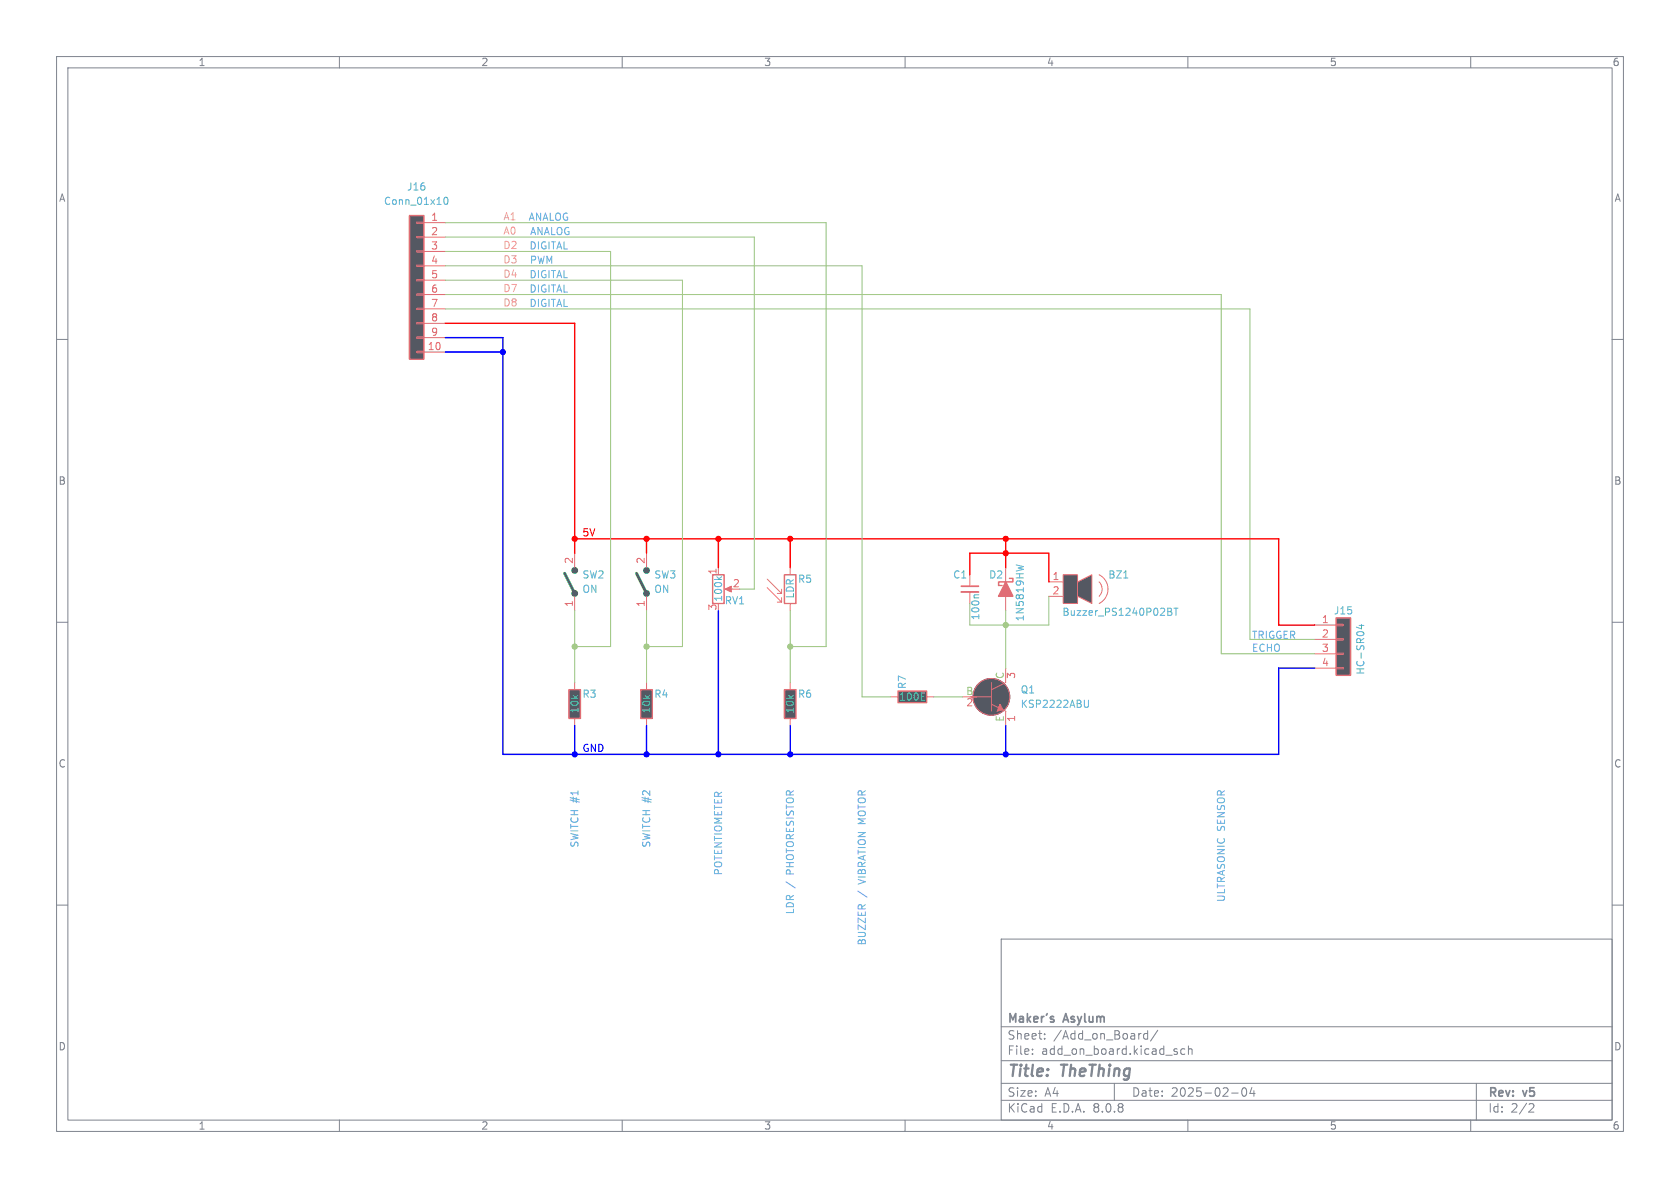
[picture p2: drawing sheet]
<svg xmlns="http://www.w3.org/2000/svg" width="297mm" height="210mm" viewBox="0 0 297 210" stroke-linecap="round" stroke-linejoin="round" font-family="sans-serif">
<g fill="none" stroke="#7f848e" stroke-width=".18">
<path d="M10 10h277v190h-277zM12 12h273v186h-273zM60 10v2M110 10v2M160 10v2M210 10v2M260 10v2M10 60h2M285 60h2M10 110h2M285 110h2M10 160h2"/>
<path d="M177 166h108v32h-108zM285 160h2M60 198v2M110 198v2M160 198v2M177 194.5h108M177 191.5h108M177 187.5h108M177 181.5h108M182.5 186.3v.1M182.5 185.5v.1M184.7 183.6v.1"/>
<path d="M184.7 182.8v.1M197 191.5v3M202.9 182.2v1.5M202.9 182.8l-.4-.1-.3 .3v.4l.1 .2h.6M204.7 182.1l-1.3 2M208 185.9l.2 .2-.2 .3M208 185.4l.1 .1M209.5 185.5l-.5-.1-.3 .3v.4l.2 .2h.6M210 198v2M210.1 185.5l.2-.1 .4 .1v.9M210.1 184.9v1.5M217.7 193.2h1.2"/>
<path d="M219.7 192.4l.2-.1a.81 .81 0 0 1 .6 .6 .81 .81 0 0 1-.3 .8l-.2 .1a.81 .81 0 0 1-.3-1.4zM221.3 192.2l-.3 1.1h.9M221.7 192.8v1M260 198v2M261 191.5v6.5M270.5 195.1l.5 .1 .2 .3-1 1.1h1"/>
</g>
<path d="M158.7 122.2h5.1v2h-5.1z" fill="#545862"/>
<path d="M158.7 122.2h5.1v2h-5.1z" fill="none" stroke="#e06c75" stroke-width=".25"/>
<path d="M114.3 97.8v2.5M114.3 105.4v2.6M157.5 123.2h1.2M163.8 123.2h1.3" fill="none" stroke="#e06c75" stroke-width=".18"/>
<path d="M162.9 123.8h.6M162.9 122.5h.6" fill="none" stroke="#56b6c2" stroke-width=".18"/>
<g fill="#00c000" stroke="#00c000" stroke-width=".18">
<circle cx="114.3" cy="104.9" r=".51"/>
<circle cx="114.3" cy="100.8" r=".51"/>
</g>
<path d="M112.5 101.3l1.5 3.1" fill="none" stroke="#00c000" stroke-width=".51"/>
<path d="M138.7 121.9h2v5.1h-2z" fill="#545862"/>
<path d="M138.7 121.9h2v5.1h-2z" fill="none" stroke="#e06c75" stroke-width=".25"/>
<path d="M139.7 120.7v1.2M139.7 127v1.3" fill="none" stroke="#e06c75" stroke-width=".18"/>
<path d="M113.3 121.9h2v5.1h-2z" fill="#545862"/>
<path d="M126 101.6h2v5.1h-2zM113.3 121.9h2v5.1h-2z" fill="none" stroke="#e06c75" stroke-width=".25"/>
<path d="M127 100.3v1.3M128.5 104.1h1M114.3 120.7v1.2M114.3 127v1.3" fill="none" stroke="#e06c75" stroke-width=".18"/>
<path d="M128.1 104.1l1.2-.5v1z" fill="#e06c75" stroke="#e06c75" stroke-width=".18"/>
<path d="M126.7 102l.5 .4M127.6 102l-.5 .3" fill="none" stroke="#56b6c2" stroke-width=".18"/>
<path d="M236.2 109.2h2.6v10.2h-2.6z" fill="#545862"/>
<path d="M232.4 110.5h3.8M232.4 113h3.8M232.4 115.6h3.8M232.4 118.1h3.8M236.2 118h1.3v.2h-1.3zM236.2 115.4h1.3v.3h-1.3zM236.2 112.9h1.3v.3h-1.3zM236.2 110.4h1.3v.2h-1.3z" fill="none" stroke="#e06c75" stroke-width=".18"/>
<path d="M236.2 109.2h2.6v10.2h-2.6z" fill="none" stroke="#e06c75" stroke-width=".25"/>
<path d="M240.3 110.6h.8M240.7 110.4v.8l-.9-.3" fill="none" stroke="#56b6c2" stroke-width=".18"/>
<g fill="#545862">
<path d="M190.5 102.9l2.5-1.3v5.1l-2.5-1.3z"/>
<path d="M188 101.6h2.5v5.1h-2.5z"/>
</g>
<g fill="none" stroke="#e06c75" stroke-width=".18">
<path d="M135.6 103.9l2.6 2.5M135.6 102.4l2.6 2.5M137.4 106.4h.8M137.4 104.9h.8M138.2 104.1v.8M138.2 105.7v.7M139.7 100.3v1.3M139.7 106.7v1.3M185.4 102.9h2.6M185.4 105.4h2.6M188 101.6h2.5v5.1h-2.5zM190.5 102.9l2.5-1.3v5.1l-2.5-1.3z"/>
<path d="M194.3 101.6a2.84 2.84 0 0 1 1.6 2.5 2.84 2.84 0 0 1-1.6 2.6M194.3 102.9a1.8 1.8 0 0 1 0 2.5"/>
</g>
<path d="M198.7 102.2h.7M206.4 107.5l.6 .1 .1 .3-.2 .2M206.4 108.1h.5M206.9 108.1l.3 .3-.1 .3-.7 .1M207.5 107.5h.8M207.9 107.5v1.3" fill="none" stroke="#56b6c2" stroke-width=".18"/>
<path d="M138.7 101.6h2v5.1h-2z" fill="none" stroke="#e06c75" stroke-width=".25"/>
<path d="M100.6 121.9h2v5.1h-2z" fill="#545862"/>
<path d="M100.6 121.9h2v5.1h-2z" fill="none" stroke="#e06c75" stroke-width=".25"/>
<path d="M101.6 120.7v1.2M101.6 127v1.3" fill="none" stroke="#e06c75" stroke-width=".18"/>
<path d="M72.4 38.1h2.5v25.4h-2.5z" fill="#545862"/>
<g fill="none" stroke="#e06c75" stroke-width=".18">
<path d="M73.7 39.2h1.2v.3h-1.2zM74.9 39.4h3.8M73.7 59.6h1.2v.2h-1.2zM73.7 57h1.2v.3h-1.2zM73.7 54.5h1.2v.2h-1.2zM73.7 51.9h1.2v.3h-1.2zM73.7 49.4h1.2v.3h-1.2zM73.7 46.9h1.2v.2h-1.2zM73.7 44.3h1.2v.3h-1.2zM73.7 41.8h1.2v.2h-1.2zM74.9 41.9h3.8M74.9 44.5h3.8"/>
<path d="M74.9 47h3.8M74.9 49.5h3.8M74.9 52.1h3.8M74.9 54.6h3.8M74.9 57.2h3.8M74.9 59.7h3.8M73.7 62.1h1.2v.3h-1.2zM74.9 62.2h3.8M101.6 97.8v2.5M101.6 105.4v2.6M171.4 101.6v2M171.4 104.6v2.1"/>
<path d="M177.8 118.1v2.6l-2.5 1.2M177.8 100.3v7.7M170.2 123.2h5.1M175.3 124.5l2.5 1.2v2.6M175.3 120.7v5"/>
<circle cx="175.3" cy="123.2" r="3.3"/>
</g>
<path d="M72.4 38.1h2.5v25.4h-2.5zM178.4 102.2h.7v.7h-2.6v.6h.7" fill="none" stroke="#e06c75" stroke-width=".25"/>
<path d="M78.6 34.9h.2a.68 .68 0 0 1 .4 .6 .68 .68 0 0 1-.4 .6 .84 .84 0 0 1-.2-1.2zM179.6 99.9l1.3 .3-.9 .2M173 105.1h-.6l-.2 .2M192.4 123.8v1.1l-.2 .1h-.4" fill="none" stroke="#56b6c2" stroke-width=".18"/>
<g fill="#00c000" stroke="#00c000" stroke-width=".18">
<circle cx="101.6" cy="104.9" r=".51"/>
<circle cx="101.6" cy="100.8" r=".51"/>
</g>
<path d="M99.8 101.3l1.5 3.1" fill="none" stroke="#00c000" stroke-width=".51"/>
<path d="M169.9 104.6h3.1" fill="none" stroke="#e06c75" stroke-width=".33"/>
<path d="M169.9 103.6h3.1" fill="none" stroke="#e06c75" stroke-width=".3"/>
<circle cx="175.3" cy="123.2" r="3.3" fill="#545862" stroke="#545862" stroke-width=".18"/>
<path d="M176.8 124.5l.5 1-1 .2z" fill="#e06c75" stroke="#e06c75" stroke-width=".18"/>
<path d="M177.8 102.9l1.3 2.5h-2.6z" fill="#e06c75" stroke="#e06c75" stroke-width=".25"/>
<path d="M78.7 57.2h22.9v40.6M101.6 95.3h124.5v15.2h6.3M114.3 95.3v2.5M127 95.3v5M139.7 95.3v5M177.8 95.3v5M171.4 101.6v-3.8h14v5.1" fill="none" stroke="#f00" stroke-width=".25"/>
<g fill="none" stroke="#98c379" stroke-width=".18">
<path d="M78.7 39.4h67.3v74.9h-6.3M78.7 44.5h29.2v69.8h-6.3M78.7 41.9h54.6v62.2h-2.5M78.7 49.5h41.9v64.8h-6.3M78.7 54.6h142.3v58.4h11.4M78.7 47h73.7v76.2h5.1M78.7 52.1h137.2v63.5h16.5M101.6 108v12.7M114.3 108v12.7M139.7 108v12.7M177.8 108v10.1M185.4 105.4v5.1h-14v-3.8"/>
<path d="M165.1 123.2h5.1"/>
</g>
<path d="M78.7 59.7h10.2v73.7h137.2v-15.3h6.3M78.7 62.2h10.2M127 108v25.4M101.6 128.3v5.1M114.3 128.3v5.1M139.7 128.3v5.1M177.8 128.3v5.1" fill="none" stroke="#00f" stroke-width=".25"/>
<g fill="#98c379" stroke="#98c379" stroke-width=".18">
<circle cx="114.3" cy="114.3" r=".46"/>
<circle cx="101.6" cy="114.3" r=".46"/>
<circle cx="177.8" cy="110.5" r=".46"/>
<circle cx="139.7" cy="114.3" r=".46"/>
</g>
<g fill="#00f" stroke="#00f" stroke-width=".18">
<circle cx="139.7" cy="133.4" r=".46"/>
<circle cx="127" cy="133.4" r=".46"/>
<circle cx="177.8" cy="133.4" r=".46"/>
<circle cx="88.9" cy="62.2" r=".46"/>
<circle cx="114.3" cy="133.4" r=".46"/>
<circle cx="101.6" cy="133.4" r=".46"/>
</g>
<g fill="#f00" stroke="#f00" stroke-width=".18">
<circle cx="177.8" cy="97.8" r=".46"/>
<circle cx="101.6" cy="95.3" r=".46"/>
<circle cx="127" cy="95.3" r=".46"/>
<circle cx="114.3" cy="95.3" r=".46"/>
<circle cx="177.8" cy="95.3" r=".46"/>
<circle cx="139.7" cy="95.3" r=".46"/>
</g>
<g font-size="2.8" fill="#7f848e">
<text x="178" y="190.9">Title:</text>
<text x="187.7" y="190.9">TheThing</text>
</g>
<g font-size="2.1" fill="#7f848e">
<text x="178" y="184">Sheet:</text>
<text x="178" y="181.2">Maker's</text>
<text x="186.2" y="184">/Add_on_Board/</text>
<text x="188.2" y="181.2">Asylum</text>
<text x="178" y="186.7">File:</text>
<text x="184.1" y="186.7">add_on_board.kicad_sch</text>
<text x="178" y="196.9">KiCad</text>
<text x="178" y="194.1">Size:</text>
<text x="184.7" y="194.1">A4</text>
<text x="185.7" y="196.9">E.D.A.</text>
<text x="193.3" y="196.9">8.0.8</text>
<text x="200" y="194.1">Date:</text>
<text x="207" y="194.1">2025-02-04</text>
<text x="263" y="194.3">Rev:</text>
<text x="263" y="196.9">Id:</text>
<text x="267.1" y="196.9">2/2</text>
<text x="269.4" y="194.3">v5</text>
</g>
<g font-size="1.8" fill="#7f848e">
<text x="35" y="11.9">1</text>
<text x="85" y="11.9">2</text>
<text x="135" y="11.9">3</text>
<text x="185" y="11.9">4</text>
<text x="235" y="11.9">5</text>
<text x="285" y="11.9">6</text>
<text x="10.3" y="35.9">A</text>
<text x="285.3" y="35.9">A</text>
<text x="10.3" y="85.9">B</text>
<text x="285.3" y="85.9">B</text>
<text x="10.3" y="135.9">C</text>
<text x="285.3" y="135.9">C</text>
<text x="10.3" y="185.9">D</text>
<text x="285.3" y="185.9">D</text>
<text x="35" y="199.9">1</text>
<text x="85" y="199.9">2</text>
<text x="135" y="199.9">3</text>
<text x="185" y="199.9">4</text>
<text x="235" y="199.9">5</text>
<text x="285" y="199.9">6</text>
</g>
<g font-size="1.8" fill="#56b6c2">
<text x="71.9" y="33.9">J16</text>
<text x="67.8" y="36.4">Conn_01x10</text>
<text x="102.9" y="102.5">SW2</text>
<text x="102.9" y="105">ON</text>
<text x="115.6" y="102.5">SW3</text>
<text x="115.6" y="105">ON</text>
<text x="127.9" y="106.5" transform="rotate(-90 127.9 106.5)">100k</text>
<text x="128" y="107">RV1</text>
<text x="140.6" y="105.9" transform="rotate(-90 140.6 105.9)">LDR</text>
<text x="141" y="103.2">R5</text>
<text x="168.4" y="102.5">C1</text>
<text x="174.8" y="102.5">D2</text>
<text x="195.8" y="102.5">BZ1</text>
<text x="173.3" y="109.7" transform="rotate(-90 173.3 109.7)">100n</text>
<text x="181.2" y="109.9" transform="rotate(-90 181.2 109.9)">1N5819HW</text>
<text x="187.7" y="109.1">Buzzer_PS1240P02BT</text>
<text x="235.7" y="108.8">J15</text>
<text x="241.4" y="119.4" transform="rotate(-90 241.4 119.4)">HC-SR04</text>
<text x="102.9" y="123.5">R3</text>
<text x="115.6" y="123.5">R4</text>
<text x="141" y="123.5">R6</text>
<text x="158.8" y="124.1">100E</text>
<text x="160.4" y="121.9" transform="rotate(-90 160.4 121.9)">R7</text>
<text x="180.3" y="122.8">Q1</text>
<text x="180.3" y="125.3">KSP2222ABU</text>
<text x="102.5" y="126.2" transform="rotate(-90 102.5 126.2)">10k</text>
<text x="115.2" y="126.2" transform="rotate(-90 115.2 126.2)">10k</text>
<text x="140.6" y="126.2" transform="rotate(-90 140.6 126.2)">10k</text>
</g>
<g font-size="1.8" fill="#e06c75">
<text x="76.1" y="39.1">1</text>
<text x="76.1" y="41.7">2</text>
<text x="76.1" y="44.2">3</text>
<text x="76.1" y="46.7">4</text>
<text x="76.1" y="49.3">5</text>
<text x="76.1" y="51.8">6</text>
<text x="76.1" y="54.4">7</text>
<text x="76.1" y="56.9">8</text>
<text x="76.1" y="59.4">9</text>
<text x="75.5" y="62">10</text>
<text x="101.3" y="99.8" transform="rotate(-90 101.3 99.8)">2</text>
<text x="114" y="99.8" transform="rotate(-90 114 99.8)">2</text>
<text x="126.7" y="101.7" transform="rotate(-90 126.7 101.7)">1</text>
<text x="101.3" y="107.4" transform="rotate(-90 101.3 107.4)">1</text>
<text x="114" y="107.4" transform="rotate(-90 114 107.4)">1</text>
<text x="129.5" y="103.9">2</text>
<text x="186" y="102.6">1</text>
<text x="186" y="105.2">2</text>
<text x="126.7" y="108" transform="rotate(-90 126.7 108)">3</text>
<text x="233.6" y="110.2">1</text>
<text x="233.6" y="112.8">2</text>
<text x="233.6" y="115.3">3</text>
<text x="233.6" y="117.9">4</text>
<text x="170.7" y="125.2">2</text>
<text x="179.8" y="120.1" transform="rotate(-90 179.8 120.1)">3</text>
<text x="179.8" y="127.7" transform="rotate(-90 179.8 127.7)">1</text>
</g>
<g font-size="1.8" fill="#e5c07b">
<text x="88.9" y="41.6">A0</text>
<text x="88.9" y="39">A1</text>
<text x="88.9" y="46.6">D3</text>
<text x="88.9" y="44.1">D2</text>
<text x="88.9" y="49.2">D4</text>
<text x="88.9" y="51.7">D7</text>
<text x="88.9" y="54.3">D8</text>
</g>
<g font-size="1.8" fill="#61afef">
<text x="93.4" y="39.2">ANALOG</text>
<text x="93.6" y="41.8">ANALOG</text>
<text x="93.5" y="44.3">DIGITAL</text>
<text x="93.6" y="46.8">PWM</text>
<text x="93.5" y="51.9">DIGITAL</text>
<text x="93.5" y="49.4">DIGITAL</text>
<text x="93.5" y="54.5">DIGITAL</text>
<text x="221.2" y="113.1">TRIGGER</text>
<text x="221.2" y="115.4">ECHO</text>
<text x="102.5" y="149.9" transform="rotate(-90 102.5 149.9)">SWITCH #1</text>
<text x="115.2" y="149.9" transform="rotate(-90 115.2 149.9)">SWITCH #2</text>
<text x="127.9" y="154.8" transform="rotate(-90 127.9 154.8)">POTENTIOMETER</text>
<text x="140.6" y="154.5" transform="rotate(-90 140.6 154.5)">PHOTORESISTOR</text>
<text x="140.6" y="161.7" transform="rotate(-90 140.6 161.7)">LDR /</text>
<text x="153.3" y="158.6" transform="rotate(-90 153.3 158.6)">/</text>
<text x="153.3" y="156.1" transform="rotate(-90 153.3 156.1)">VIBRATION MOTOR</text>
<text x="216.8" y="159.5" transform="rotate(-90 216.8 159.5)">ULTRASONIC SENSOR</text>
<text x="153.3" y="167.2" transform="rotate(-90 153.3 167.2)">BUZZER</text>
</g>
<text font-size="1.8" fill="#f00" x="102.9" y="94.9">5V</text>
<g font-size="1.8" fill="#98c379">
<text x="170.7" y="122.9">B</text>
<text x="177.5" y="120.1" transform="rotate(-90 177.5 120.1)">C</text>
<text x="177.5" y="127.7" transform="rotate(-90 177.5 127.7)">E</text>
</g>
<text font-size="1.8" fill="#00f" x="102.9" y="133">GND</text>
</svg>
